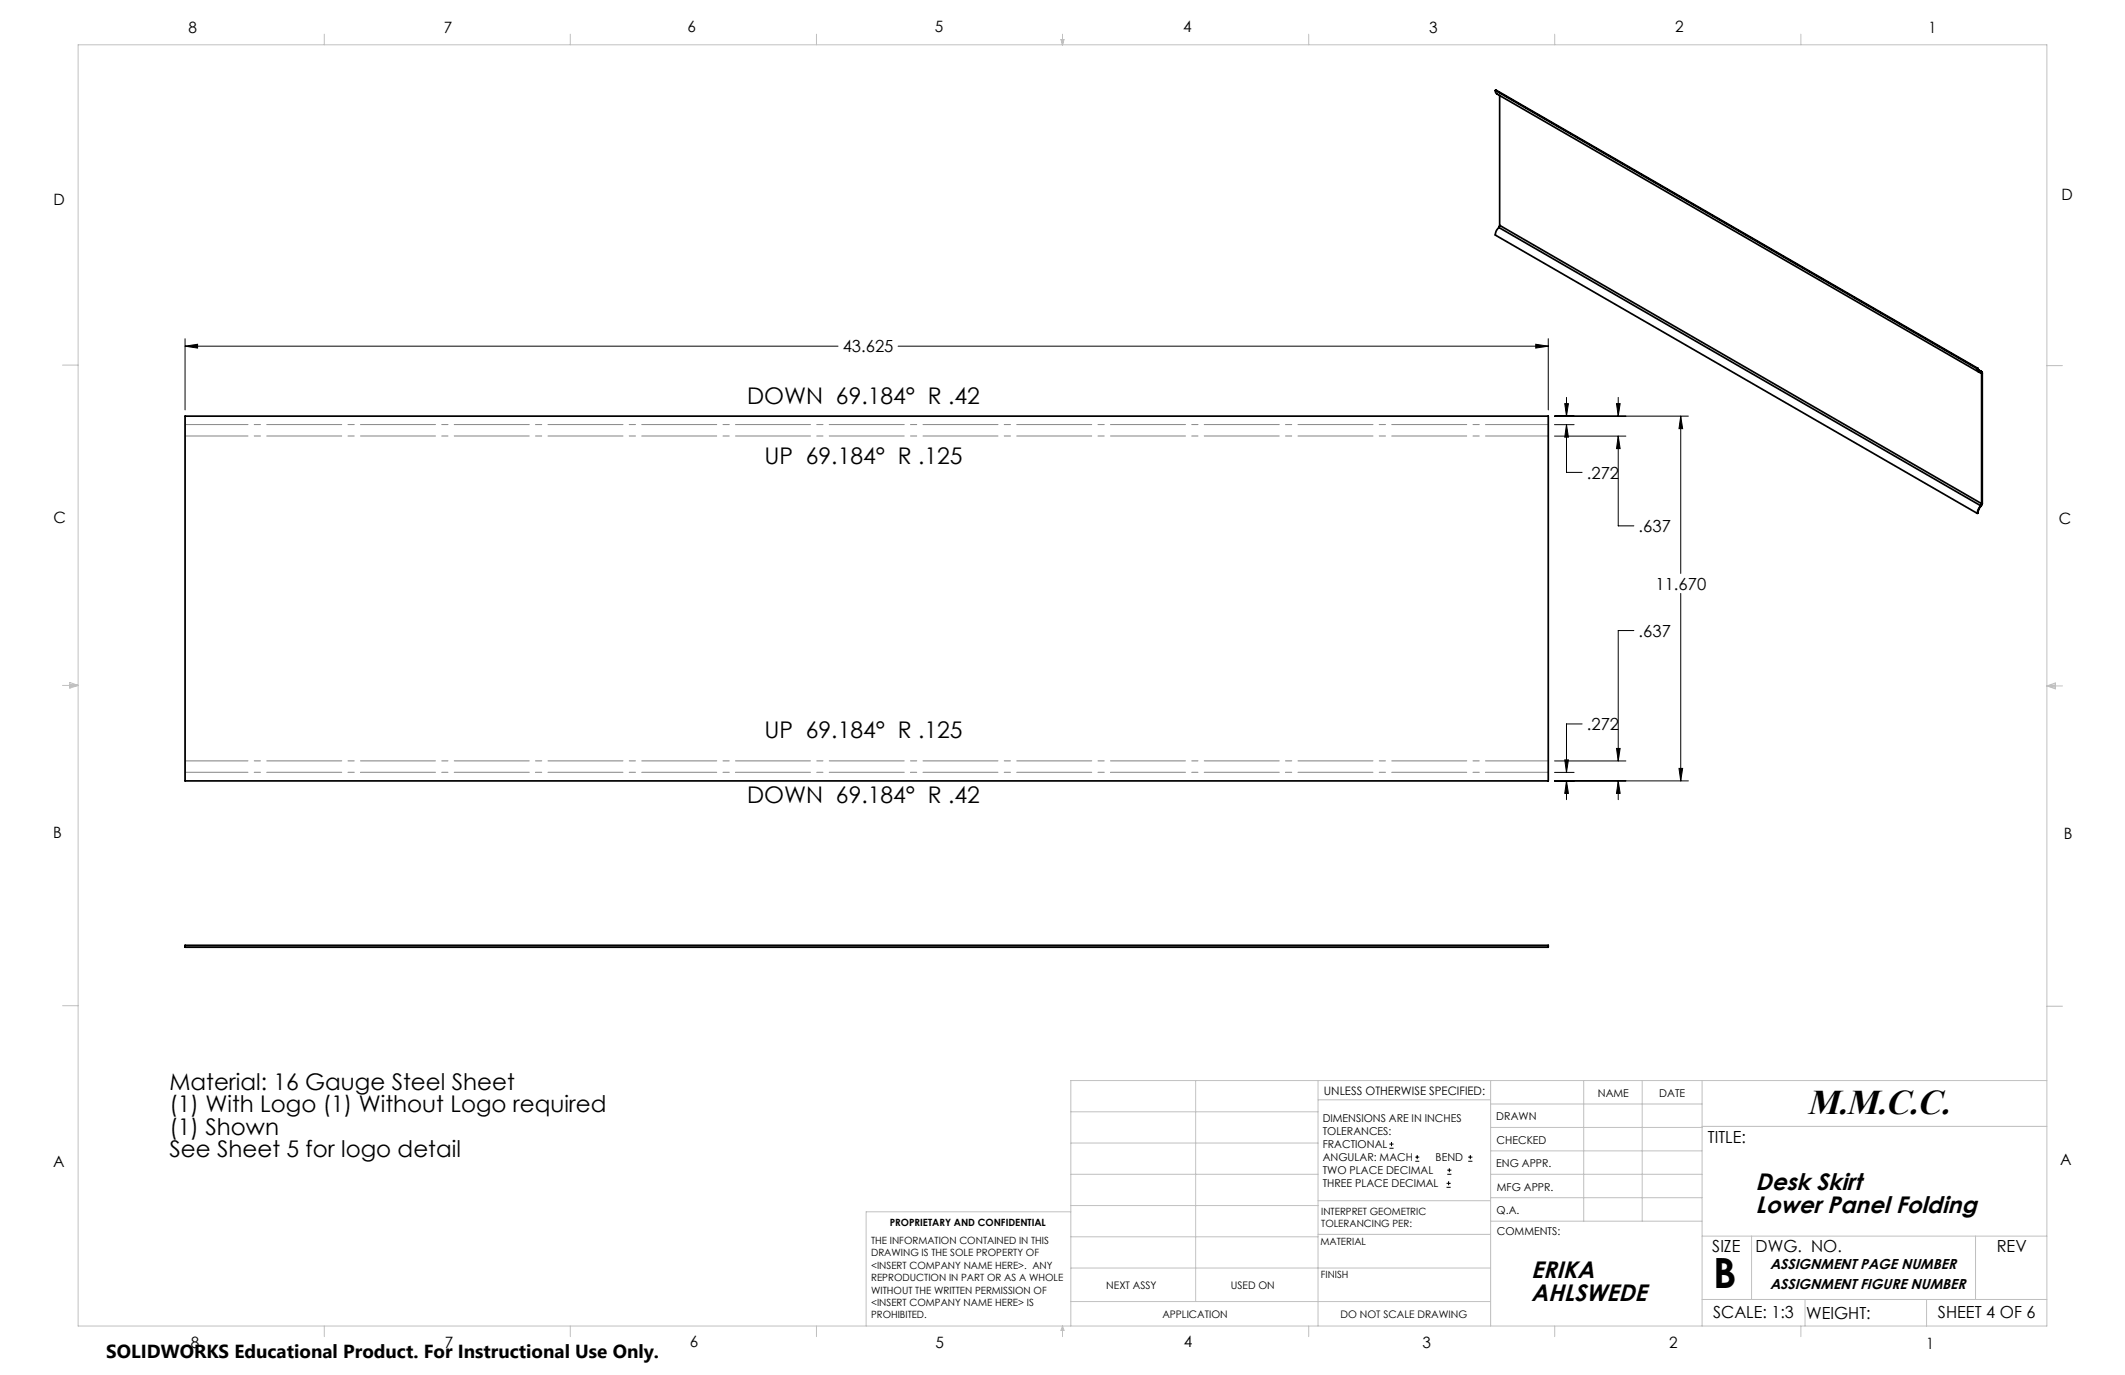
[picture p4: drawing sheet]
<svg xmlns="http://www.w3.org/2000/svg" width="432mm" height="279mm" viewBox="0 0 432 279" stroke-linecap="round" stroke-linejoin="round" font-family="sans-serif">
<g fill="none" stroke="#000" stroke-width=".2">
<path d="M37.6 70.3l2.5-.3v.7zM37.6 68.8v14.5M37.6 70.3h132.7M182.5 70.3h132.1M312.1 70l2.5 .3-2.5 .4zM314.6 68.8v14.5M315.9 84.6h27.2M315.9 86.3h4M315.9 88.6h14.5M318 82h.7l-.4 2.6zM318.3 86.3l.4 2.5h-.7zM318.3 80.8v3.8"/>
<path d="M318.3 86.3v9.7h3.2M328.5 82h.7l-.4 2.6zM328.8 88.6l.4 2.6h-.7zM328.8 80.8v3.8M328.8 88.6v18.3h3.2M341.5 84.6l.4 2.5h-.7zM341.5 84.6v31.9M332 128.1h-3.2v26.5M341.5 120.6v38.1M315.9 158.7h27.2M315.9 157h4M315.9 154.6h14.5"/>
<path d="M318 154.4h.7l-.4 2.6zM318.3 158.7l.4 2.5h-.7zM318.3 158.7v3.8M321.5 147.1h-3.2v9.9M328.5 152.1h.7l-.4 2.5zM328.8 158.7l.4 2.5h-.7zM328.8 158.7v3.8M341.2 156.1h.7l-.4 2.6zM282.3 233.3h.9M282.3 232.5h.9M282.8 232.1v.8M287.6 236h.8"/>
<path d="M287.6 235.1h.8M288 234.7v.8M294.1 238.6h.8M294.1 237.8h.8M294.5 237.4v.8M298.3 236h.9M298.3 235.1h.9M298.8 234.7v.8M293.9 241.3h.9M293.9 240.5h.9M294.4 240v.8"/>
</g>
<path d="M314.6 86.3h-277M314.6 88.6h-277M37.6 156.9h277M37.6 154.6h277" fill="none" stroke="#808080" stroke-width=".2" stroke-dasharray="15.2 1.3 1.3 1.3" stroke-dashoffset="2.5"/>
<g fill="none" stroke="#c0c0c0" stroke-width=".2">
<path d="M15.9 9.1h400v260.4h-400zM65.9 6.9v2.2M115.9 6.9v2.2M165.9 6.9v2.2M215.6 8h.6l-.3 1.1zM215.7 8l.2 1.1M215.9 6.9v2.2M216 8l-.1 1.1M265.9 6.9v2.2M315.9 6.9v2.2M365.9 6.9v2.2M12.7 74.2h3.2"/>
<path d="M415.9 74.3h3.2M12.7 139.3h3.2M14.2 139.1l1.7 .2M14.2 138.7l1.7 .6-1.7 .5zM15.9 139.3l-1.7 .3M415.9 139.4h3.2M415.9 139.4l1.8-.6v1.2zM415.9 139.4l1.8 .3M417.7 139.2l-1.8 .2M12.7 204.4h3.2M243 219.6v44.9M267.8 219.6v49.9"/>
<path d="M302.9 219.6v49.9M321.8 219.6v28.5M333.7 219.6v28.5M345.9 219.6v49.9M415.9 204.5h3.2M415.9 219.6h-198.3v49.9M217.6 238.6h50.2M217.6 232.3h50.2M217.6 225.9h50.2M267.8 223.5h35.1M302.9 233.9h43M302.9 229.1h43"/>
<path d="M302.9 224.3h43M302.9 238.6h43M345.9 228.9h70M217.6 257.7h85.3M217.6 251.3h50.2M217.6 245h50.2M217.6 246.2h-41.6v23.3M267.8 250.8h35.1M267.8 244h35.1M302.9 248.1h43M302.9 243.4h43M345.9 251.2h70"/>
<path d="M355.9 251.2v12.9M401.4 251.2v12.9M65.9 269.5v2.1M115.9 269.5v2.1M165.9 269.5v2.1M215.9 269.5v2.1M215.9 269.5l.3 .8h-.6zM217.6 264.5h85.3M265.9 269.5v2.1M315.9 269.5v2.1M345.9 264.1h70M365.9 269.5v2.1"/>
<path d="M366.8 264.1v5.4M391.5 264.1v5.4"/>
</g>
<path d="M312.1 70l2.5 .3-2.5 .4zM37.6 70.3l2.5-.3v.7zM341.5 84.6l.4 2.5h-.7zM341.2 156.1h.7l-.4 2.6zM318 154.4h.7l-.4 2.6zM318.3 158.7l.4 2.5h-.7zM328.5 152.1h.7l-.4 2.5zM328.8 158.7l.4 2.5h-.7zM318.3 86.3l.4 2.5h-.7zM318 82h.7l-.4 2.6zM328.5 82h.7l-.4 2.6zM328.8 88.6l.4 2.6h-.7z" fill="#000"/>
<g fill="none" stroke="#000" stroke-width=".35">
<path d="M303.8 18.4l.1 .3 .3 .4 97.9 56.5M303.8 18.4l98 56.5M303.8 18.4l.2-.1 97.9 56.6M304.7 19.4v26.4M304.6 46.2a2.16 2.16 0 0 0-.8 1.6l98 56.5M304.6 46.2l97.9 56.6M304.7 45.8l-.1 .4M304.7 45.8l98 56.5M401.8 74.9a.63 .63 0 0 0 .7 .8M401.9 74.9a.55 .55 0 0 0 .6 .6M401.9 74.9h-.1M402 75.1l.7 .4"/>
<path d="M402 75.2l.5 .3M402.3 75.7l.4 .2M402.5 75.7l.2 .2M402.5 75.5l.3 .1v.2M402.5 75.5v.2M402.7 75.9v26.4M402.8 75.8l-.1 .1M402.8 75.8v26.5M37.6 84.6h277v74.1h-277zM402.5 102.8l-.6 .9-.1 .6M402.5 102.8v.1M402.5 102.9l-.7 1.4"/>
<path d="M402.7 102.3l-.2 .5M402.8 102.3l-.3 .6M402.8 102.3h-.1M37.6 192.1h277v.4h-277z"/>
</g>
<text font-size="8.5" x="348.1" y="261.8">B</text>
<text font-size="7.3" x="367.2" y="226.3">M.M.C.C.</text>
<g font-size="4.8">
<text x="356.7" y="241.9">Desk Skirt</text>
<text x="356.7" y="246.4">Lower Panel Folding</text>
<text x="311.2" y="259.8">ERIKA</text>
<text x="311.2" y="264.3">AHLSWEDE</text>
</g>
<g font-size="4.7">
<text x="151.8" y="82.1">DOWN 69.184° R .42</text>
<text x="155.3" y="94.3">UP 69.184° R .125</text>
<text x="155.3" y="149.9">UP 69.184° R .125</text>
<text x="151.8" y="163.1">DOWN 69.184° R .42</text>
<text x="34.4" y="221.5">Material: 16 Gauge Steel Sheet</text>
<text x="34.4" y="226.1">(1) With Logo (1) Without Logo required</text>
<text x="34.4" y="230.6">(1) Shown</text>
<text x="34.4" y="235.1">See Sheet 5 for logo detail</text>
</g>
<text font-size="3.8" x="21.6" y="276">SOLIDWORKS Educational Product. For Instructional Use Only.</text>
<g font-size="3.4">
<text x="171.2" y="71.6">43.625</text>
<text x="322.5" y="97.3">.272</text>
<text x="333" y="108.1">.637</text>
<text x="336.4" y="119.8">11.670</text>
<text x="333" y="129.4">.637</text>
<text x="322.5" y="148.4">.272</text>
<text x="347.1" y="232.3">TITLE:</text>
<text x="347.9" y="254.3">SIZE</text>
<text x="356.7" y="254.4">DWG. NO.</text>
<text x="405.7" y="254.5">REV</text>
<text x="348.1" y="267.9">SCALE: 1:3</text>
<text x="367" y="268">WEIGHT:</text>
<text x="393.8" y="267.9">SHEET 4 OF 6</text>
</g>
<g font-size="3.2">
<text x="38.3" y="6.7">8</text>
<text x="90.2" y="6.7">7</text>
<text x="139.7" y="6.5">6</text>
<text x="190" y="6.5">5</text>
<text x="240.4" y="6.5">4</text>
<text x="290.4" y="6.7">3</text>
<text x="340.4" y="6.5">2</text>
<text x="391.9" y="6.7">1</text>
<text x="10.9" y="41.6">D</text>
<text x="418.9" y="40.7">D</text>
<text x="10.9" y="106.3">C</text>
<text x="418.4" y="106.4">C</text>
<text x="10.8" y="170.2">B</text>
<text x="419.4" y="170.6">B</text>
<text x="10.8" y="237.2">A</text>
<text x="418.6" y="236.8">A</text>
<text x="38.8" y="273.8">8</text>
<text x="90.4" y="273.8">7</text>
<text x="140.2" y="273.8">6</text>
<text x="190.1" y="273.9">5</text>
<text x="240.5" y="273.8">4</text>
<text x="289" y="273.9">3</text>
<text x="339.1" y="273.8">2</text>
<text x="391.4" y="274.1">1</text>
</g>
<g font-size="2.9">
<text x="359.7" y="257.8">ASSIGNMENT PAGE NUMBER</text>
<text x="359.7" y="261.8">ASSIGNMENT FIGURE NUMBER</text>
</g>
<text font-size="2.4" x="269" y="222.4">UNLESS OTHERWISE SPECIFIED:</text>
<g font-size="2.2">
<text x="268.8" y="228">DIMENSIONS ARE IN INCHES</text>
<text x="304.1" y="227.7">DRAWN</text>
<text x="324.7" y="222.9">NAME</text>
<text x="337.2" y="222.9">DATE</text>
<text x="268.8" y="230.6">TOLERANCES:</text>
<text x="268.8" y="233.3">FRACTIONAL</text>
<text x="304.1" y="232.6">CHECKED</text>
<text x="268.8" y="236">ANGULAR: MACH</text>
<text x="268.8" y="238.6">TWO PLACE DECIMAL</text>
<text x="291.7" y="236">BEND</text>
<text x="304" y="237.2">ENG APPR.</text>
<text x="268.8" y="241.3">THREE PLACE DECIMAL</text>
<text x="304.2" y="241.9">MFG APPR.</text>
<text x="304.1" y="246.7">Q.A.</text>
<text x="304.1" y="250.9">COMMENTS:</text>
</g>
<g font-size="2.1">
<text x="224.8" y="262">NEXT ASSY</text>
<text x="250.1" y="261.9">USED ON</text>
<text x="236.2" y="267.8">APPLICATION</text>
<text x="272.4" y="267.8">DO NOT SCALE DRAWING</text>
</g>
<g font-size="2">
<text x="180.8" y="249.2">PROPRIETARY AND CONFIDENTIAL</text>
<text x="268.5" y="246.8">INTERPRET GEOMETRIC</text>
<text x="268.5" y="249.4">TOLERANCING PER:</text>
<text x="177" y="252.8">THE INFORMATION CONTAINED IN THIS</text>
<text x="177" y="255.3">DRAWING IS THE SOLE PROPERTY OF</text>
<text x="177" y="257.8">&lt;INSERT COMPANY NAME HERE&gt;. ANY</text>
<text x="268.3" y="252.9">MATERIAL</text>
<text x="177" y="260.3">REPRODUCTION IN PART OR AS A WHOLE</text>
<text x="177" y="262.9">WITHOUT THE WRITTEN PERMISSION OF</text>
<text x="268.4" y="259.7">FINISH</text>
<text x="177" y="265.4">&lt;INSERT COMPANY NAME HERE&gt; IS</text>
<text x="177" y="267.9">PROHIBITED.</text>
</g>
</svg>
